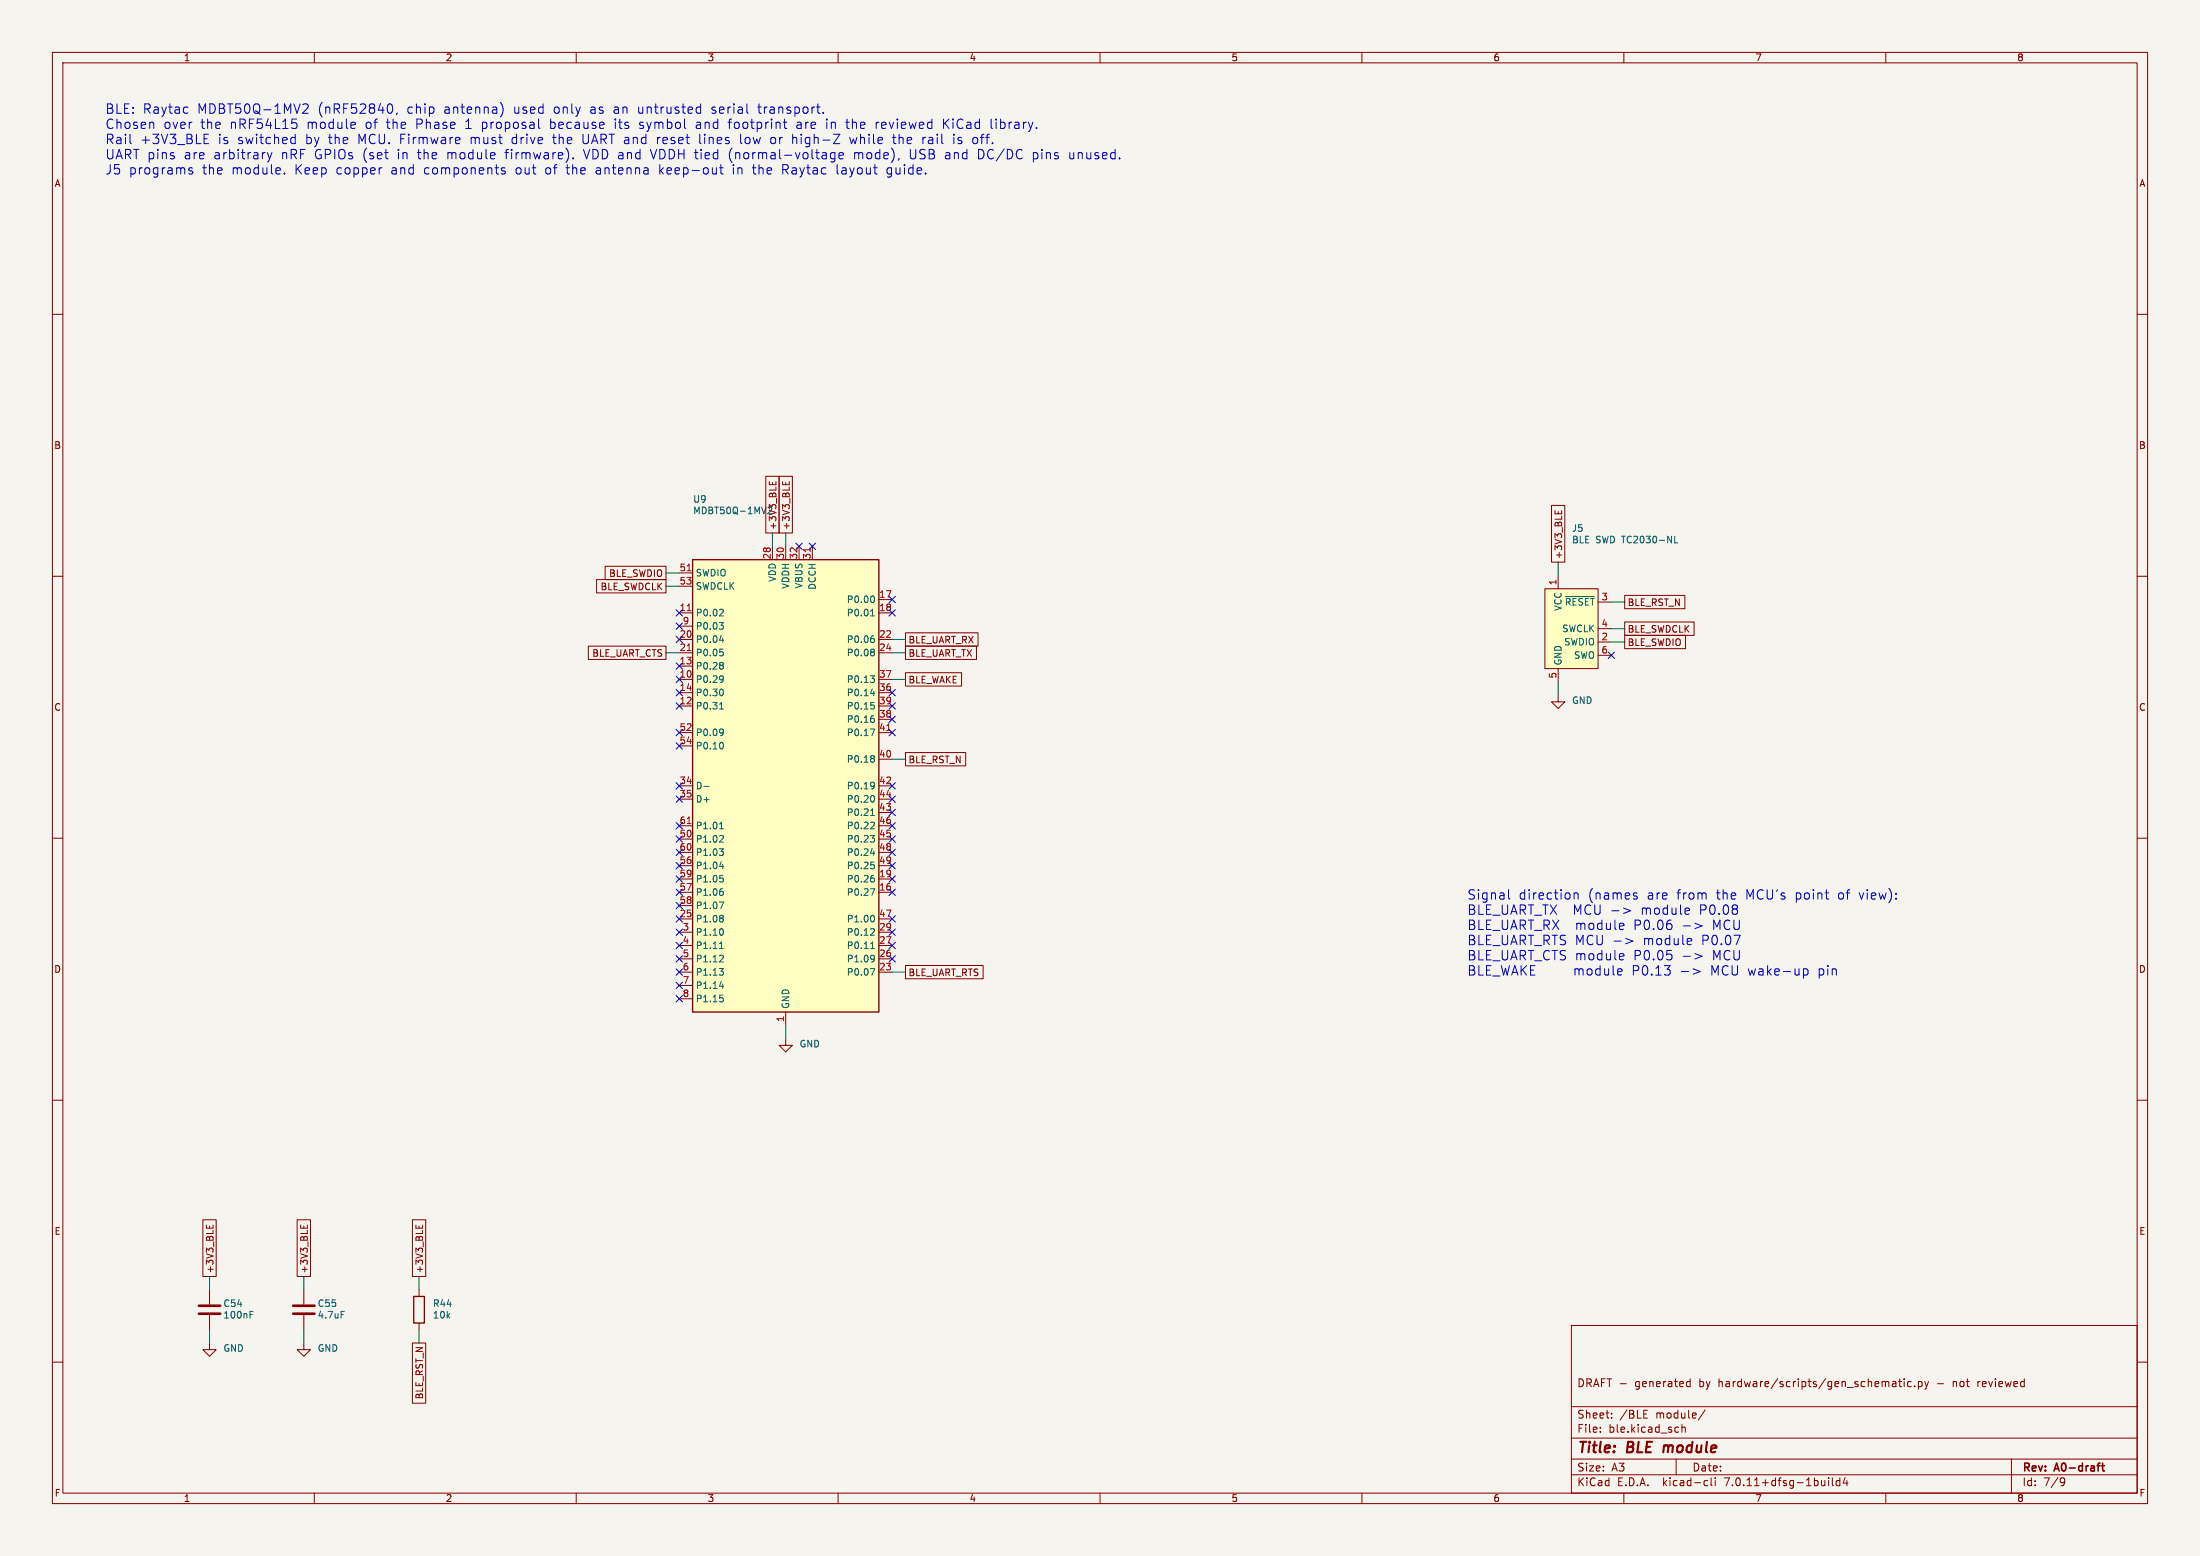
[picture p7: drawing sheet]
(kicad_sch
 (version 20230121)
 (generator eeschema)
 (paper "A3")
 (title_block
  (title "BLE module")
  (rev "A0-draft")
  (comment 1 "DRAFT - generated by hardware/scripts/gen_schematic.py - not reviewed"))
 (lib_symbols
  (symbol "RF_Module:MDBT50Q-1MV2" (in_bom yes) (on_board yes)
   (property "Reference" "U" (at 0 0 0) (effects (font (size 1.27 1.27))))
   (property "Value" "MDBT50Q-1MV2" (at 0 -2.54 0) (effects (font (size 1.27 1.27))))
   (property "Footprint" "RF_Module:Raytac_MDBT50Q" (at 0 -5.08 0) (effects (font (size 1.27 1.27)) hide))
   (property "Datasheet" "https://www.raytac.com/download/index.php?index_id=43" (at 0 -5.08 0) (effects (font (size 1.27 1.27)) hide))
   (symbol "MDBT50Q-1MV2_0_1"
    (rectangle (start -17.78 43.18) (end 17.78 -43.18) (stroke (width 0.254) (type default)) (fill (type background))))
   (symbol "MDBT50Q-1MV2_1_1"
    (pin power_in line (at 0 -45.72 90) (length 2.54) (name "GND" (effects (font (size 1.27 1.27)))) (number "1" (effects (font (size 1.27 1.27)))))
    (pin bidirectional line (at -20.32 20.32 0) (length 2.54) (name "P0.29" (effects (font (size 1.27 1.27)))) (number "10" (effects (font (size 1.27 1.27))))
    (alternate "AIN5" input line))
    (pin bidirectional line (at -20.32 33.02 0) (length 2.54) (name "P0.02" (effects (font (size 1.27 1.27)))) (number "11" (effects (font (size 1.27 1.27))))
    (alternate "AIN0" input line))
    (pin bidirectional line (at -20.32 15.24 0) (length 2.54) (name "P0.31" (effects (font (size 1.27 1.27)))) (number "12" (effects (font (size 1.27 1.27))))
    (alternate "AIN7" input line))
    (pin bidirectional line (at -20.32 22.86 0) (length 2.54) (name "P0.28" (effects (font (size 1.27 1.27)))) (number "13" (effects (font (size 1.27 1.27))))
    (alternate "AIN4" input line))
    (pin bidirectional line (at -20.32 17.78 0) (length 2.54) (name "P0.30" (effects (font (size 1.27 1.27)))) (number "14" (effects (font (size 1.27 1.27))))
    (alternate "AIN6" input line))
    (pin passive line (at 0 -45.72 90) (length 2.54) hide (name "GND" (effects (font (size 1.27 1.27)))) (number "15" (effects (font (size 1.27 1.27)))))
    (pin bidirectional line (at 20.32 -20.32 180) (length 2.54) (name "P0.27" (effects (font (size 1.27 1.27)))) (number "16" (effects (font (size 1.27 1.27)))))
    (pin bidirectional line (at 20.32 35.56 180) (length 2.54) (name "P0.00" (effects (font (size 1.27 1.27)))) (number "17" (effects (font (size 1.27 1.27))))
    (alternate "XL1" input line))
    (pin bidirectional line (at 20.32 33.02 180) (length 2.54) (name "P0.01" (effects (font (size 1.27 1.27)))) (number "18" (effects (font (size 1.27 1.27))))
    (alternate "XL2" input line))
    (pin bidirectional line (at 20.32 -17.78 180) (length 2.54) (name "P0.26" (effects (font (size 1.27 1.27)))) (number "19" (effects (font (size 1.27 1.27)))))
    (pin passive line (at 0 -45.72 90) (length 2.54) hide (name "GND" (effects (font (size 1.27 1.27)))) (number "2" (effects (font (size 1.27 1.27)))))
    (pin bidirectional line (at -20.32 27.94 0) (length 2.54) (name "P0.04" (effects (font (size 1.27 1.27)))) (number "20" (effects (font (size 1.27 1.27))))
    (alternate "AIN2" input line))
    (pin bidirectional line (at -20.32 25.4 0) (length 2.54) (name "P0.05" (effects (font (size 1.27 1.27)))) (number "21" (effects (font (size 1.27 1.27))))
    (alternate "AIN3" input line))
    (pin bidirectional line (at 20.32 27.94 180) (length 2.54) (name "P0.06" (effects (font (size 1.27 1.27)))) (number "22" (effects (font (size 1.27 1.27)))))
    (pin bidirectional line (at 20.32 -35.56 180) (length 2.54) (name "P0.07" (effects (font (size 1.27 1.27)))) (number "23" (effects (font (size 1.27 1.27))))
    (alternate "TRACECLK" output line))
    (pin bidirectional line (at 20.32 25.4 180) (length 2.54) (name "P0.08" (effects (font (size 1.27 1.27)))) (number "24" (effects (font (size 1.27 1.27)))))
    (pin bidirectional line (at -20.32 -25.4 0) (length 2.54) (name "P1.08" (effects (font (size 1.27 1.27)))) (number "25" (effects (font (size 1.27 1.27)))))
    (pin bidirectional line (at 20.32 -33.02 180) (length 2.54) (name "P1.09" (effects (font (size 1.27 1.27)))) (number "26" (effects (font (size 1.27 1.27))))
    (alternate "TRACEDATA3" output line))
    (pin bidirectional line (at 20.32 -30.48 180) (length 2.54) (name "P0.11" (effects (font (size 1.27 1.27)))) (number "27" (effects (font (size 1.27 1.27))))
    (alternate "TRACEDATA2" output line))
    (pin power_in line (at -2.54 45.72 270) (length 2.54) (name "VDD" (effects (font (size 1.27 1.27)))) (number "28" (effects (font (size 1.27 1.27)))))
    (pin bidirectional line (at 20.32 -27.94 180) (length 2.54) (name "P0.12" (effects (font (size 1.27 1.27)))) (number "29" (effects (font (size 1.27 1.27))))
    (alternate "TRACEDATA1" output line))
    (pin bidirectional line (at -20.32 -27.94 0) (length 2.54) (name "P1.10" (effects (font (size 1.27 1.27)))) (number "3" (effects (font (size 1.27 1.27)))))
    (pin power_in line (at 0 45.72 270) (length 2.54) (name "VDDH" (effects (font (size 1.27 1.27)))) (number "30" (effects (font (size 1.27 1.27)))))
    (pin power_out line (at 5.08 45.72 270) (length 2.54) (name "DCCH" (effects (font (size 1.27 1.27)))) (number "31" (effects (font (size 1.27 1.27)))))
    (pin power_in line (at 2.54 45.72 270) (length 2.54) (name "VBUS" (effects (font (size 1.27 1.27)))) (number "32" (effects (font (size 1.27 1.27)))))
    (pin passive line (at 0 -45.72 90) (length 2.54) hide (name "GND" (effects (font (size 1.27 1.27)))) (number "33" (effects (font (size 1.27 1.27)))))
    (pin bidirectional line (at -20.32 0 0) (length 2.54) (name "D-" (effects (font (size 1.27 1.27)))) (number "34" (effects (font (size 1.27 1.27)))))
    (pin bidirectional line (at -20.32 -2.54 0) (length 2.54) (name "D+" (effects (font (size 1.27 1.27)))) (number "35" (effects (font (size 1.27 1.27)))))
    (pin bidirectional line (at 20.32 17.78 180) (length 2.54) (name "P0.14" (effects (font (size 1.27 1.27)))) (number "36" (effects (font (size 1.27 1.27)))))
    (pin bidirectional line (at 20.32 20.32 180) (length 2.54) (name "P0.13" (effects (font (size 1.27 1.27)))) (number "37" (effects (font (size 1.27 1.27)))))
    (pin bidirectional line (at 20.32 12.7 180) (length 2.54) (name "P0.16" (effects (font (size 1.27 1.27)))) (number "38" (effects (font (size 1.27 1.27)))))
    (pin bidirectional line (at 20.32 15.24 180) (length 2.54) (name "P0.15" (effects (font (size 1.27 1.27)))) (number "39" (effects (font (size 1.27 1.27)))))
    (pin bidirectional line (at -20.32 -30.48 0) (length 2.54) (name "P1.11" (effects (font (size 1.27 1.27)))) (number "4" (effects (font (size 1.27 1.27)))))
    (pin bidirectional line (at 20.32 5.08 180) (length 2.54) (name "P0.18" (effects (font (size 1.27 1.27)))) (number "40" (effects (font (size 1.27 1.27))))
    (alternate "~{RESET}" input line))
    (pin bidirectional line (at 20.32 10.16 180) (length 2.54) (name "P0.17" (effects (font (size 1.27 1.27)))) (number "41" (effects (font (size 1.27 1.27)))))
    (pin bidirectional line (at 20.32 0 180) (length 2.54) (name "P0.19" (effects (font (size 1.27 1.27)))) (number "42" (effects (font (size 1.27 1.27)))))
    (pin bidirectional line (at 20.32 -5.08 180) (length 2.54) (name "P0.21" (effects (font (size 1.27 1.27)))) (number "43" (effects (font (size 1.27 1.27)))))
    (pin bidirectional line (at 20.32 -2.54 180) (length 2.54) (name "P0.20" (effects (font (size 1.27 1.27)))) (number "44" (effects (font (size 1.27 1.27)))))
    (pin bidirectional line (at 20.32 -10.16 180) (length 2.54) (name "P0.23" (effects (font (size 1.27 1.27)))) (number "45" (effects (font (size 1.27 1.27)))))
    (pin bidirectional line (at 20.32 -7.62 180) (length 2.54) (name "P0.22" (effects (font (size 1.27 1.27)))) (number "46" (effects (font (size 1.27 1.27)))))
    (pin bidirectional line (at 20.32 -25.4 180) (length 2.54) (name "P1.00" (effects (font (size 1.27 1.27)))) (number "47" (effects (font (size 1.27 1.27))))
    (alternate "TRACEDATA0" output line))
    (pin bidirectional line (at 20.32 -12.7 180) (length 2.54) (name "P0.24" (effects (font (size 1.27 1.27)))) (number "48" (effects (font (size 1.27 1.27)))))
    (pin bidirectional line (at 20.32 -15.24 180) (length 2.54) (name "P0.25" (effects (font (size 1.27 1.27)))) (number "49" (effects (font (size 1.27 1.27)))))
    (pin bidirectional line (at -20.32 -33.02 0) (length 2.54) (name "P1.12" (effects (font (size 1.27 1.27)))) (number "5" (effects (font (size 1.27 1.27)))))
    (pin bidirectional line (at -20.32 -10.16 0) (length 2.54) (name "P1.02" (effects (font (size 1.27 1.27)))) (number "50" (effects (font (size 1.27 1.27)))))
    (pin bidirectional line (at -20.32 40.64 0) (length 2.54) (name "SWDIO" (effects (font (size 1.27 1.27)))) (number "51" (effects (font (size 1.27 1.27)))))
    (pin bidirectional line (at -20.32 10.16 0) (length 2.54) (name "P0.09" (effects (font (size 1.27 1.27)))) (number "52" (effects (font (size 1.27 1.27))))
    (alternate "NFC1" input line))
    (pin input line (at -20.32 38.1 0) (length 2.54) (name "SWDCLK" (effects (font (size 1.27 1.27)))) (number "53" (effects (font (size 1.27 1.27)))))
    (pin bidirectional line (at -20.32 7.62 0) (length 2.54) (name "P0.10" (effects (font (size 1.27 1.27)))) (number "54" (effects (font (size 1.27 1.27))))
    (alternate "NFC2" input line))
    (pin passive line (at 0 -45.72 90) (length 2.54) hide (name "GND" (effects (font (size 1.27 1.27)))) (number "55" (effects (font (size 1.27 1.27)))))
    (pin bidirectional line (at -20.32 -15.24 0) (length 2.54) (name "P1.04" (effects (font (size 1.27 1.27)))) (number "56" (effects (font (size 1.27 1.27)))))
    (pin bidirectional line (at -20.32 -20.32 0) (length 2.54) (name "P1.06" (effects (font (size 1.27 1.27)))) (number "57" (effects (font (size 1.27 1.27)))))
    (pin bidirectional line (at -20.32 -22.86 0) (length 2.54) (name "P1.07" (effects (font (size 1.27 1.27)))) (number "58" (effects (font (size 1.27 1.27)))))
    (pin bidirectional line (at -20.32 -17.78 0) (length 2.54) (name "P1.05" (effects (font (size 1.27 1.27)))) (number "59" (effects (font (size 1.27 1.27)))))
    (pin bidirectional line (at -20.32 -35.56 0) (length 2.54) (name "P1.13" (effects (font (size 1.27 1.27)))) (number "6" (effects (font (size 1.27 1.27)))))
    (pin bidirectional line (at -20.32 -12.7 0) (length 2.54) (name "P1.03" (effects (font (size 1.27 1.27)))) (number "60" (effects (font (size 1.27 1.27)))))
    (pin bidirectional line (at -20.32 -7.62 0) (length 2.54) (name "P1.01" (effects (font (size 1.27 1.27)))) (number "61" (effects (font (size 1.27 1.27)))))
    (pin bidirectional line (at -20.32 -38.1 0) (length 2.54) (name "P1.14" (effects (font (size 1.27 1.27)))) (number "7" (effects (font (size 1.27 1.27)))))
    (pin bidirectional line (at -20.32 -40.64 0) (length 2.54) (name "P1.15" (effects (font (size 1.27 1.27)))) (number "8" (effects (font (size 1.27 1.27)))))
    (pin bidirectional line (at -20.32 30.48 0) (length 2.54) (name "P0.03" (effects (font (size 1.27 1.27)))) (number "9" (effects (font (size 1.27 1.27))))
    (alternate "AIN1" input line))))
  (symbol "power:GND"
   (power)
   (pin_names
    (offset 0)) (in_bom yes) (on_board yes)
   (property "Reference" "#PWR" (at 0 -6.35 0) (effects (font (size 1.27 1.27)) hide))
   (property "Value" "GND" (at 0 -3.81 0) (effects (font (size 1.27 1.27))))
   (property "Footprint" "" (at 0 0 0) (effects (font (size 1.27 1.27)) hide))
   (property "Datasheet" "" (at 0 0 0) (effects (font (size 1.27 1.27)) hide))
   (symbol "GND_0_1"
    (polyline (pts (xy 0 0) (xy 0 -1.27) (xy 1.27 -1.27) (xy 0 -2.54) (xy -1.27 -1.27) (xy 0 -1.27)) (stroke (width 0) (type default)) (fill (type none))))
   (symbol "GND_1_1"
    (pin power_in line (at 0 0 270) (length 0) hide (name "GND" (effects (font (size 1.27 1.27)))) (number "1" (effects (font (size 1.27 1.27)))))))
  (symbol "Device:C"
   (pin_numbers hide)
   (pin_names
    (offset 0.254)) (in_bom yes) (on_board yes)
   (property "Reference" "C" (at 0.635 2.54 0) (effects (font (size 1.27 1.27)) (justify left)))
   (property "Value" "C" (at 0.635 -2.54 0) (effects (font (size 1.27 1.27)) (justify left)))
   (property "Footprint" "" (at 0.9652 -3.81 0) (effects (font (size 1.27 1.27)) hide))
   (property "Datasheet" "~" (at 0 0 0) (effects (font (size 1.27 1.27)) hide))
   (symbol "C_0_1"
    (polyline (pts (xy -2.032 -0.762) (xy 2.032 -0.762)) (stroke (width 0.508) (type default)) (fill (type none)))
    (polyline (pts (xy -2.032 0.762) (xy 2.032 0.762)) (stroke (width 0.508) (type default)) (fill (type none))))
   (symbol "C_1_1"
    (pin passive line (at 0 3.81 270) (length 2.794) (name "~" (effects (font (size 1.27 1.27)))) (number "1" (effects (font (size 1.27 1.27)))))
    (pin passive line (at 0 -3.81 90) (length 2.794) (name "~" (effects (font (size 1.27 1.27)))) (number "2" (effects (font (size 1.27 1.27)))))))
  (symbol "Device:R"
   (pin_numbers hide)
   (pin_names
    (offset 0)) (in_bom yes) (on_board yes)
   (property "Reference" "R" (at 2.032 0 90) (effects (font (size 1.27 1.27))))
   (property "Value" "R" (at 0 0 90) (effects (font (size 1.27 1.27))))
   (property "Footprint" "" (at -1.778 0 90) (effects (font (size 1.27 1.27)) hide))
   (property "Datasheet" "~" (at 0 0 0) (effects (font (size 1.27 1.27)) hide))
   (symbol "R_0_1"
    (rectangle (start -1.016 -2.54) (end 1.016 2.54) (stroke (width 0.254) (type default)) (fill (type none))))
   (symbol "R_1_1"
    (pin passive line (at 0 3.81 270) (length 1.27) (name "~" (effects (font (size 1.27 1.27)))) (number "1" (effects (font (size 1.27 1.27)))))
    (pin passive line (at 0 -3.81 90) (length 1.27) (name "~" (effects (font (size 1.27 1.27)))) (number "2" (effects (font (size 1.27 1.27)))))))
  (symbol "Connector:Conn_ARM_SWD_TagConnect_TC2030-NL" (in_bom no) (on_board yes)
   (property "Reference" "J" (at 2.54 11.43 0) (effects (font (size 1.27 1.27))))
   (property "Value" "Conn_ARM_SWD_TagConnect_TC2030-NL" (at 2.54 8.89 0) (effects (font (size 1.27 1.27))))
   (property "Footprint" "Connector:Tag-Connect_TC2030-IDC-NL_2x03_P1.27mm_Vertical" (at 0 -17.78 0) (effects (font (size 1.27 1.27)) hide))
   (property "Datasheet" "https://www.tag-connect.com/wp-content/uploads/bsk-pdf-manager/TC2030-CTX_1.pdf" (at 0 -15.24 0) (effects (font (size 1.27 1.27)) hide))
   (symbol "Conn_ARM_SWD_TagConnect_TC2030-NL_0_0"
    (pin power_in line (at -2.54 10.16 270) (length 2.54) (name "VCC" (effects (font (size 1.27 1.27)))) (number "1" (effects (font (size 1.27 1.27)))))
    (pin bidirectional line (at 7.62 -2.54 180) (length 2.54) (name "SWDIO" (effects (font (size 1.27 1.27)))) (number "2" (effects (font (size 1.27 1.27))))
    (alternate "TMS" bidirectional line))
    (pin open_collector line (at 7.62 5.08 180) (length 2.54) (name "~{RESET}" (effects (font (size 1.27 1.27)))) (number "3" (effects (font (size 1.27 1.27)))))
    (pin output line (at 7.62 0 180) (length 2.54) (name "SWCLK" (effects (font (size 1.27 1.27)))) (number "4" (effects (font (size 1.27 1.27))))
    (alternate "TCK" output line))
    (pin power_in line (at -2.54 -10.16 90) (length 2.54) (name "GND" (effects (font (size 1.27 1.27)))) (number "5" (effects (font (size 1.27 1.27)))))
    (pin input line (at 7.62 -5.08 180) (length 2.54) (name "SWO" (effects (font (size 1.27 1.27)))) (number "6" (effects (font (size 1.27 1.27))))
    (alternate "TDO" input line)))
   (symbol "Conn_ARM_SWD_TagConnect_TC2030-NL_0_1"
    (rectangle (start -5.08 7.62) (end 5.08 -7.62) (stroke (width 0) (type default)) (fill (type background))))))
 (text "BLE: Raytac MDBT50Q-1MV2 (nRF52840, chip antenna) used only as an untrusted serial transport.\nChosen over the nRF54L15 module of the Phase 1 proposal because its symbol and footprint are in the reviewed KiCad library.\nRail +3V3_BLE is switched by the MCU. Firmware must drive the UART and reset lines low or high-Z while the rail is off.\nUART pins are arbitrary nRF GPIOs (set in the module firmware). VDD and VDDH tied (normal-voltage mode), USB and DC/DC pins unused.\nJ5 programs the module. Keep copper and components out of the antenna keep-out in the Raytac layout guide." (at 20 20 0) (effects (font (size 1.8 1.8)) (justify left top)))
 (symbol
  (lib_id "RF_Module:MDBT50Q-1MV2") (at 150 150 0) (unit 1) (in_bom yes) (on_board yes) (dnp no)
  (property "Reference" "U9" (at 132.22 95.28 0) (effects (font (size 1.27 1.27)) (justify left)))
  (property "Value" "MDBT50Q-1MV2" (at 132.22 97.48 0) (effects (font (size 1.27 1.27)) (justify left)))
  (property "Footprint" "RF_Module:Raytac_MDBT50Q" (at 150 150 0) (effects (font (size 1.27 1.27)) hide))
  (property "Datasheet" "" (at 150 150 0) (effects (font (size 1.27 1.27)) hide)) (pin "1") (pin "10") (pin "11") (pin "12") (pin "13") (pin "14") (pin "15") (pin "16") (pin "17") (pin "18") (pin "19") (pin "2") (pin "20") (pin "21") (pin "22") (pin "23") (pin "24") (pin "25") (pin "26") (pin "27") (pin "28") (pin "29") (pin "3") (pin "30") (pin "31") (pin "32") (pin "33") (pin "34") (pin "35") (pin "36") (pin "37") (pin "38") (pin "39") (pin "4") (pin "40") (pin "41") (pin "42") (pin "43") (pin "44") (pin "45") (pin "46") (pin "47") (pin "48") (pin "49") (pin "5") (pin "50") (pin "51") (pin "52") (pin "53") (pin "54") (pin "55") (pin "56") (pin "57") (pin "58") (pin "59") (pin "6") (pin "60") (pin "61") (pin "7") (pin "8") (pin "9"))
 (wire (pts (xy 150.0 195.72) (xy 150.0 198.26)) (stroke (width 0) (type default)))
 (symbol
  (lib_id "power:GND") (at 150.0 198.26 0) (unit 1) (in_bom yes) (on_board yes) (dnp no)
  (property "Reference" "#PWR0701" (at 152.54 197.06 0) (effects (font (size 1.27 1.27)) hide (justify left)))
  (property "Value" "GND" (at 152.54 199.26 0) (effects (font (size 1.27 1.27)) (justify left)))
  (property "Footprint" "" (at 150.0 198.26 0) (effects (font (size 1.27 1.27)) hide))
  (property "Datasheet" "" (at 150.0 198.26 0) (effects (font (size 1.27 1.27)) hide)) (pin "1"))
 (no_connect (at 129.68 129.68))
 (no_connect (at 129.68 116.98))
 (no_connect (at 129.68 134.76))
 (no_connect (at 129.68 127.14))
 (no_connect (at 129.68 132.22))
 (no_connect (at 170.32 170.32))
 (no_connect (at 170.32 114.44))
 (no_connect (at 170.32 116.98))
 (no_connect (at 170.32 167.78))
 (no_connect (at 129.68 122.06))
 (wire (pts (xy 129.68 124.6) (xy 127.14 124.6)) (stroke (width 0) (type default)))
 (global_label "BLE_UART_CTS"
  (shape passive) (at 127.14 124.6 180) (effects (font (size 1.27 1.27)) (justify right))
  (property "Intersheetrefs" "${INTERSHEET_REFS}" (at 0 0 0) (effects (font (size 1.27 1.27)) hide)))
 (wire (pts (xy 170.32 122.06) (xy 172.86 122.06)) (stroke (width 0) (type default)))
 (global_label "BLE_UART_RX"
  (shape passive) (at 172.86 122.06 0) (effects (font (size 1.27 1.27)) (justify left))
  (property "Intersheetrefs" "${INTERSHEET_REFS}" (at 0 0 0) (effects (font (size 1.27 1.27)) hide)))
 (wire (pts (xy 170.32 185.56) (xy 172.86 185.56)) (stroke (width 0) (type default)))
 (global_label "BLE_UART_RTS"
  (shape passive) (at 172.86 185.56 0) (effects (font (size 1.27 1.27)) (justify left))
  (property "Intersheetrefs" "${INTERSHEET_REFS}" (at 0 0 0) (effects (font (size 1.27 1.27)) hide)))
 (wire (pts (xy 170.32 124.6) (xy 172.86 124.6)) (stroke (width 0) (type default)))
 (global_label "BLE_UART_TX"
  (shape passive) (at 172.86 124.6 0) (effects (font (size 1.27 1.27)) (justify left))
  (property "Intersheetrefs" "${INTERSHEET_REFS}" (at 0 0 0) (effects (font (size 1.27 1.27)) hide)))
 (no_connect (at 129.68 175.4))
 (no_connect (at 170.32 183.02))
 (no_connect (at 170.32 180.48))
 (wire (pts (xy 147.46 104.28) (xy 147.46 101.74)) (stroke (width 0) (type default)))
 (global_label "+3V3_BLE"
  (shape passive) (at 147.46 101.74 90) (effects (font (size 1.27 1.27)) (justify left))
  (property "Intersheetrefs" "${INTERSHEET_REFS}" (at 0 0 0) (effects (font (size 1.27 1.27)) hide)))
 (no_connect (at 170.32 177.94))
 (no_connect (at 129.68 177.94))
 (wire (pts (xy 150.0 104.28) (xy 150.0 101.74)) (stroke (width 0) (type default)))
 (global_label "+3V3_BLE"
  (shape passive) (at 150.0 101.74 90) (effects (font (size 1.27 1.27)) (justify left))
  (property "Intersheetrefs" "${INTERSHEET_REFS}" (at 0 0 0) (effects (font (size 1.27 1.27)) hide)))
 (no_connect (at 155.08 104.28))
 (no_connect (at 152.54 104.28))
 (no_connect (at 129.68 150.0))
 (no_connect (at 129.68 152.54))
 (no_connect (at 170.32 132.22))
 (wire (pts (xy 170.32 129.68) (xy 172.86 129.68)) (stroke (width 0) (type default)))
 (global_label "BLE_WAKE"
  (shape passive) (at 172.86 129.68 0) (effects (font (size 1.27 1.27)) (justify left))
  (property "Intersheetrefs" "${INTERSHEET_REFS}" (at 0 0 0) (effects (font (size 1.27 1.27)) hide)))
 (no_connect (at 170.32 137.3))
 (no_connect (at 170.32 134.76))
 (no_connect (at 129.68 180.48))
 (wire (pts (xy 170.32 144.92) (xy 172.86 144.92)) (stroke (width 0) (type default)))
 (global_label "BLE_RST_N"
  (shape passive) (at 172.86 144.92 0) (effects (font (size 1.27 1.27)) (justify left))
  (property "Intersheetrefs" "${INTERSHEET_REFS}" (at 0 0 0) (effects (font (size 1.27 1.27)) hide)))
 (no_connect (at 170.32 139.84))
 (no_connect (at 170.32 150.0))
 (no_connect (at 170.32 155.08))
 (no_connect (at 170.32 152.54))
 (no_connect (at 170.32 160.16))
 (no_connect (at 170.32 157.62))
 (no_connect (at 170.32 175.4))
 (no_connect (at 170.32 162.7))
 (no_connect (at 170.32 165.24))
 (no_connect (at 129.68 183.02))
 (no_connect (at 129.68 160.16))
 (wire (pts (xy 129.68 109.36) (xy 127.14 109.36)) (stroke (width 0) (type default)))
 (global_label "BLE_SWDIO"
  (shape passive) (at 127.14 109.36 180) (effects (font (size 1.27 1.27)) (justify right))
  (property "Intersheetrefs" "${INTERSHEET_REFS}" (at 0 0 0) (effects (font (size 1.27 1.27)) hide)))
 (no_connect (at 129.68 139.84))
 (wire (pts (xy 129.68 111.9) (xy 127.14 111.9)) (stroke (width 0) (type default)))
 (global_label "BLE_SWDCLK"
  (shape passive) (at 127.14 111.9 180) (effects (font (size 1.27 1.27)) (justify right))
  (property "Intersheetrefs" "${INTERSHEET_REFS}" (at 0 0 0) (effects (font (size 1.27 1.27)) hide)))
 (no_connect (at 129.68 142.38))
 (no_connect (at 129.68 165.24))
 (no_connect (at 129.68 170.32))
 (no_connect (at 129.68 172.86))
 (no_connect (at 129.68 167.78))
 (no_connect (at 129.68 185.56))
 (no_connect (at 129.68 162.7))
 (no_connect (at 129.68 157.62))
 (no_connect (at 129.68 188.1))
 (no_connect (at 129.68 190.64))
 (no_connect (at 129.68 119.52))
 (symbol
  (lib_id "Device:C") (at 40 250 0) (unit 1) (in_bom yes) (on_board yes) (dnp no)
  (property "Reference" "C54" (at 42.54 248.8 0) (effects (font (size 1.27 1.27)) (justify left)))
  (property "Value" "100nF" (at 42.54 251.0 0) (effects (font (size 1.27 1.27)) (justify left)))
  (property "Footprint" "Capacitor_SMD:C_0402_1005Metric" (at 40 250 0) (effects (font (size 1.27 1.27)) hide))
  (property "Datasheet" "" (at 40 250 0) (effects (font (size 1.27 1.27)) hide)) (pin "1") (pin "2"))
 (wire (pts (xy 40.0 246.19) (xy 40.0 243.65)) (stroke (width 0) (type default)))
 (global_label "+3V3_BLE"
  (shape passive) (at 40.0 243.65 90) (effects (font (size 1.27 1.27)) (justify left))
  (property "Intersheetrefs" "${INTERSHEET_REFS}" (at 0 0 0) (effects (font (size 1.27 1.27)) hide)))
 (wire (pts (xy 40.0 253.81) (xy 40.0 256.35)) (stroke (width 0) (type default)))
 (symbol
  (lib_id "power:GND") (at 40.0 256.35 0) (unit 1) (in_bom yes) (on_board yes) (dnp no)
  (property "Reference" "#PWR0702" (at 42.54 255.15000000000003 0) (effects (font (size 1.27 1.27)) hide (justify left)))
  (property "Value" "GND" (at 42.54 257.35 0) (effects (font (size 1.27 1.27)) (justify left)))
  (property "Footprint" "" (at 40.0 256.35 0) (effects (font (size 1.27 1.27)) hide))
  (property "Datasheet" "" (at 40.0 256.35 0) (effects (font (size 1.27 1.27)) hide)) (pin "1"))
 (symbol
  (lib_id "Device:C") (at 58 250 0) (unit 1) (in_bom yes) (on_board yes) (dnp no)
  (property "Reference" "C55" (at 60.54 248.8 0) (effects (font (size 1.27 1.27)) (justify left)))
  (property "Value" "4.7uF" (at 60.54 251.0 0) (effects (font (size 1.27 1.27)) (justify left)))
  (property "Footprint" "Capacitor_SMD:C_0603_1608Metric" (at 58 250 0) (effects (font (size 1.27 1.27)) hide))
  (property "Datasheet" "" (at 58 250 0) (effects (font (size 1.27 1.27)) hide)) (pin "1") (pin "2"))
 (wire (pts (xy 58.0 246.19) (xy 58.0 243.65)) (stroke (width 0) (type default)))
 (global_label "+3V3_BLE"
  (shape passive) (at 58.0 243.65 90) (effects (font (size 1.27 1.27)) (justify left))
  (property "Intersheetrefs" "${INTERSHEET_REFS}" (at 0 0 0) (effects (font (size 1.27 1.27)) hide)))
 (wire (pts (xy 58.0 253.81) (xy 58.0 256.35)) (stroke (width 0) (type default)))
 (symbol
  (lib_id "power:GND") (at 58.0 256.35 0) (unit 1) (in_bom yes) (on_board yes) (dnp no)
  (property "Reference" "#PWR0703" (at 60.54 255.15000000000003 0) (effects (font (size 1.27 1.27)) hide (justify left)))
  (property "Value" "GND" (at 60.54 257.35 0) (effects (font (size 1.27 1.27)) (justify left)))
  (property "Footprint" "" (at 58.0 256.35 0) (effects (font (size 1.27 1.27)) hide))
  (property "Datasheet" "" (at 58.0 256.35 0) (effects (font (size 1.27 1.27)) hide)) (pin "1"))
 (symbol
  (lib_id "Device:R") (at 80 250 0) (unit 1) (in_bom yes) (on_board yes) (dnp no)
  (property "Reference" "R44" (at 82.54 248.8 0) (effects (font (size 1.27 1.27)) (justify left)))
  (property "Value" "10k" (at 82.54 251.0 0) (effects (font (size 1.27 1.27)) (justify left)))
  (property "Footprint" "Resistor_SMD:R_0402_1005Metric" (at 80 250 0) (effects (font (size 1.27 1.27)) hide))
  (property "Datasheet" "" (at 80 250 0) (effects (font (size 1.27 1.27)) hide)) (pin "1") (pin "2"))
 (wire (pts (xy 80.0 246.19) (xy 80.0 243.65)) (stroke (width 0) (type default)))
 (global_label "+3V3_BLE"
  (shape passive) (at 80.0 243.65 90) (effects (font (size 1.27 1.27)) (justify left))
  (property "Intersheetrefs" "${INTERSHEET_REFS}" (at 0 0 0) (effects (font (size 1.27 1.27)) hide)))
 (wire (pts (xy 80.0 253.81) (xy 80.0 256.35)) (stroke (width 0) (type default)))
 (global_label "BLE_RST_N"
  (shape passive) (at 80.0 256.35 270) (effects (font (size 1.27 1.27)) (justify right))
  (property "Intersheetrefs" "${INTERSHEET_REFS}" (at 0 0 0) (effects (font (size 1.27 1.27)) hide)))
 (symbol
  (lib_id "Connector:Conn_ARM_SWD_TagConnect_TC2030-NL") (at 300 120 0) (unit 1) (in_bom yes) (on_board yes) (dnp no)
  (property "Reference" "J5" (at 300.0 100.84 0) (effects (font (size 1.27 1.27)) (justify left)))
  (property "Value" "BLE SWD TC2030-NL" (at 300.0 103.04 0) (effects (font (size 1.27 1.27)) (justify left)))
  (property "Footprint" "Connector:Tag-Connect_TC2030-IDC-NL_2x03_P1.27mm_Vertical" (at 300 120 0) (effects (font (size 1.27 1.27)) hide))
  (property "Datasheet" "" (at 300 120 0) (effects (font (size 1.27 1.27)) hide)) (pin "1") (pin "2") (pin "3") (pin "4") (pin "5") (pin "6"))
 (wire (pts (xy 297.46 109.84) (xy 297.46 107.3)) (stroke (width 0) (type default)))
 (global_label "+3V3_BLE"
  (shape passive) (at 297.46 107.3 90) (effects (font (size 1.27 1.27)) (justify left))
  (property "Intersheetrefs" "${INTERSHEET_REFS}" (at 0 0 0) (effects (font (size 1.27 1.27)) hide)))
 (wire (pts (xy 307.62 122.54) (xy 310.16 122.54)) (stroke (width 0) (type default)))
 (global_label "BLE_SWDIO"
  (shape passive) (at 310.16 122.54 0) (effects (font (size 1.27 1.27)) (justify left))
  (property "Intersheetrefs" "${INTERSHEET_REFS}" (at 0 0 0) (effects (font (size 1.27 1.27)) hide)))
 (wire (pts (xy 307.62 114.92) (xy 310.16 114.92)) (stroke (width 0) (type default)))
 (global_label "BLE_RST_N"
  (shape passive) (at 310.16 114.92 0) (effects (font (size 1.27 1.27)) (justify left))
  (property "Intersheetrefs" "${INTERSHEET_REFS}" (at 0 0 0) (effects (font (size 1.27 1.27)) hide)))
 (wire (pts (xy 307.62 120.0) (xy 310.16 120.0)) (stroke (width 0) (type default)))
 (global_label "BLE_SWDCLK"
  (shape passive) (at 310.16 120.0 0) (effects (font (size 1.27 1.27)) (justify left))
  (property "Intersheetrefs" "${INTERSHEET_REFS}" (at 0 0 0) (effects (font (size 1.27 1.27)) hide)))
 (wire (pts (xy 297.46 130.16) (xy 297.46 132.7)) (stroke (width 0) (type default)))
 (symbol
  (lib_id "power:GND") (at 297.46 132.7 0) (unit 1) (in_bom yes) (on_board yes) (dnp no)
  (property "Reference" "#PWR0704" (at 300.0 131.5 0) (effects (font (size 1.27 1.27)) hide (justify left)))
  (property "Value" "GND" (at 300.0 133.7 0) (effects (font (size 1.27 1.27)) (justify left)))
  (property "Footprint" "" (at 297.46 132.7 0) (effects (font (size 1.27 1.27)) hide))
  (property "Datasheet" "" (at 297.46 132.7 0) (effects (font (size 1.27 1.27)) hide)) (pin "1"))
 (no_connect (at 307.62 125.08))
 (text "Signal direction (names are from the MCU's point of view):\nBLE_UART_TX  MCU -> module P0.08\nBLE_UART_RX  module P0.06 -> MCU\nBLE_UART_RTS MCU -> module P0.07\nBLE_UART_CTS module P0.05 -> MCU\nBLE_WAKE     module P0.13 -> MCU wake-up pin" (at 280 170 0) (effects (font (size 1.8 1.8)) (justify left top)))
 (sheet_instances (path ""
   (page "7"))))
